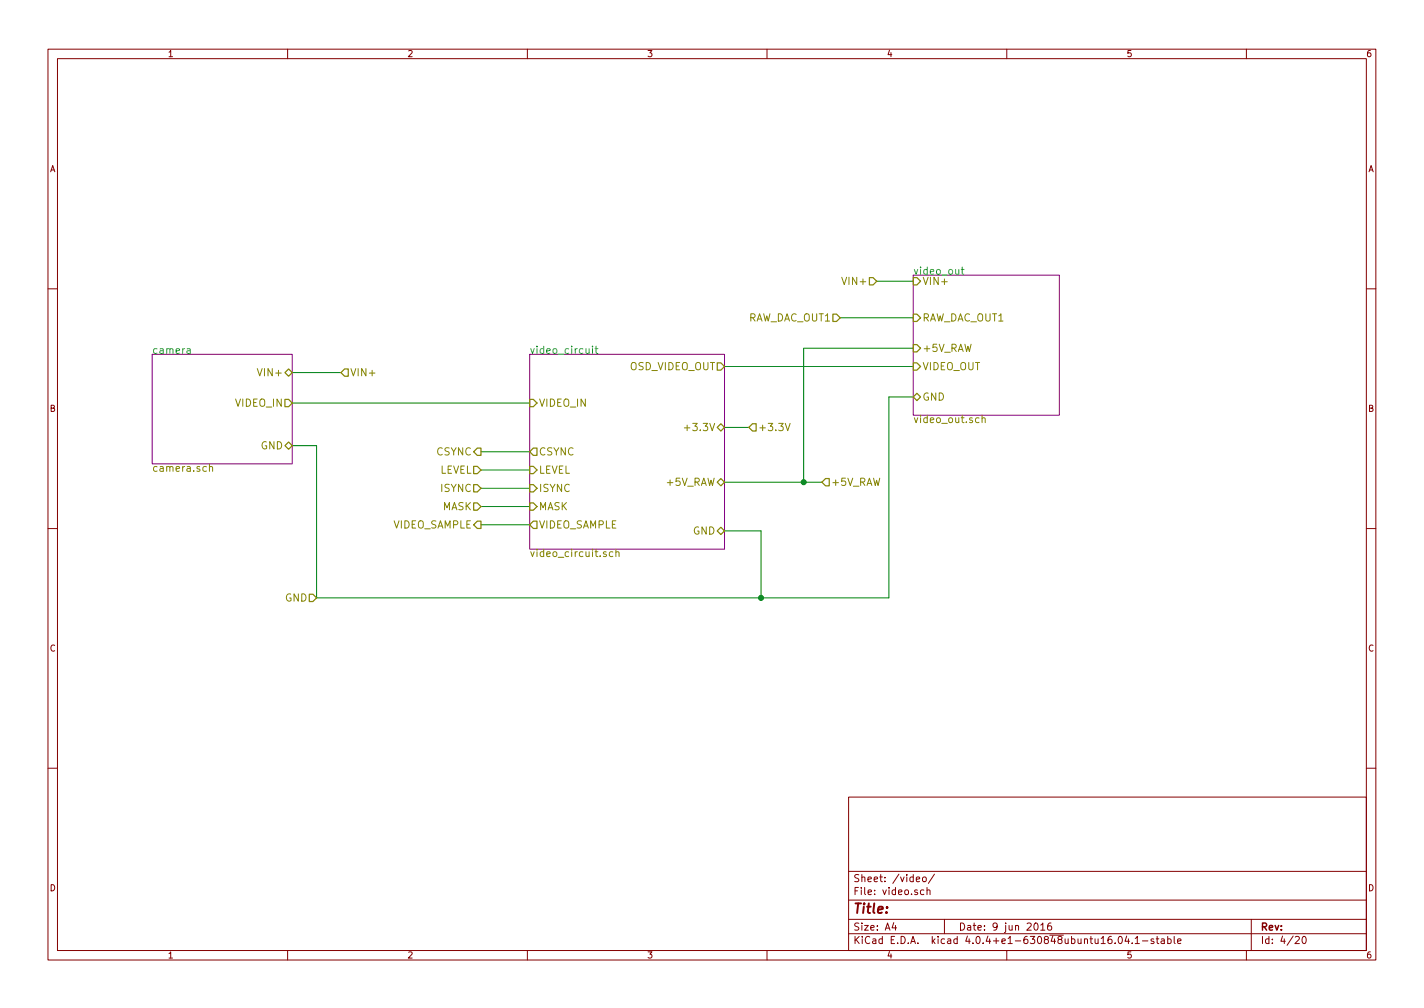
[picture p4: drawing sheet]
<svg xmlns="http://www.w3.org/2000/svg" width="297mm" height="210mm" viewBox="0 0 297 210" stroke-linecap="round" stroke-linejoin="round" font-family="sans-serif">
<g fill="none" stroke="#840000" stroke-width=".21">
<path d="M10 10.3h277v189.9h-277zM12 12.2h273v186.1h-273zM60 10.3v1.9M110 10.3v1.9M160 10.3v1.9M210 10.3v1.9M260 10.3v1.9M10 60.2h2M285 60.2h2M10 110.3h2M285 110.3h2M10 160.2h2"/>
<path d="M177 166.3h108v32h-108zM285 160.2h2M60 198.3v1.9M110 198.3v1.9M160 198.3v1.9M177 194.8h108M177 191.8h108M177 187.8h108M177 181.8h108M186.4 192.5l-.3 1h.9M186.8 193v1M191.1 183.4l.7-.1v-.3l-.4-.1-.3 .2 .1 .7h.6"/>
<path d="M192.5 183.1l.2-.2 .4 .2 .1 .5-.1 .2-.4 .1-.2-.1zM192.7 185.7l-.4-.1-.3 .3 .1 .6 .2 .1 .4-.1M193.4 185.7l.2-.1 .4 .1v.9M193.4 185.1v1.5M194.9 182.3l-1.3 2M197 191.8v3M210 198.3v1.9M215.9 192.6l.1-.1a.8 .8 0 0 1 .6 .8 .8 .8 0 0 1-.6 .7 .97 .97 0 0 1-.1-1.4zM217.1 193l.4-.5v1.5M217.1 194h.9M219.2 192.5l-.4 .1a1.11 1.11 0 0 0-.1 1.3l.4 .1 .2-.1 .1-.5-.3-.3-.4 .1-.2 .2M233.4 195.5l.2-.2a.8 .8 0 0 1 .5 .8 .8 .8 0 0 1-.5 .7l-.4-.5z"/>
<path d="M235 195.2l-.3 1.1h.9M235.4 195.8v1M236.2 196.7v.1M236.8 195.8l.4-.5v1.5M236.8 196.8h.9M238.3 196.3h1.1M240.7 195.9l-.4-.1-.2 .2 .1 .3 .5 .1v.3h-.6M241.2 195.8h.5M241.4 195.3v1.3l.3 .2M242.2 195.9h.6l.1 .9M242.9 196.2l-.5 .1-.2 .2 .2 .3 .5-.1M243.6 195.9l.4-.1 .3 .3-.1 .6h-.6"/>
<path d="M243.6 195.3v1.5M244.9 195.3v1.3l.2 .2M245.6 196.3l.8-.1-.1-.3-.4-.1-.3 .2 .1 .7h.6M260 198.3v1.9M261 191.8v6.5M270.2 195.5l.6-.2 .2 .5-.9 1h.9M271.8 195.5l.2-.2a.8 .8 0 0 1 .5 .8 .8 .8 0 0 1-.5 .7l-.4-.5z"/>
</g>
<g fill="none" stroke="#008400" stroke-width=".21">
<path d="M182.9 58.7h7.6M61 77.7h10.1M151.1 76.4h39.4M175.3 66.3h15.2M190.5 72.6h-22.9v28M61 84.1h49.5M100.3 94.2h10.2M100.3 98h10.2M151.1 89.1h5.1M190.5 82.8h-5.1v41.9h-119.4v-31.7h-5M100.3 109.5h10.2M100.3 101.8h10.2"/>
<path d="M100.3 105.7h10.2M151.1 110.7h7.6v14M151.1 100.6h20.3"/>
</g>
<g fill="#008400" stroke="#008400" stroke-width=".25">
<circle cx="158.8" cy="124.7" r=".51"/>
<circle cx="167.6" cy="100.6" r=".51"/>
</g>
<g fill="none" stroke="#848400" stroke-width=".25">
<path d="M181.4 57.9h.7l.8 .8-.8 .7h-.7zM190.5 57.9h.8l.7 .8-.7 .7h-.8zM59.4 77.7l.8-.7 .8 .7-.8 .8zM71.1 77.7l.8-.7h.7v1.5h-.7zM149.6 75.7h.8l.7 .7-.7 .8h-.8zM173.7 65.5h.8l.8 .8-.8 .8h-.8zM190.5 65.5h.8l.7 .8-.7 .8h-.8zM190.5 71.9h.8l.7 .7-.7 .8h-.8zM190.5 75.7h.8l.7 .7-.7 .8h-.8zM59.4 83.3h.8l.8 .8-.8 .7h-.8zM59.4 93l.8-.8 .8 .8-.8 .7zM98.8 97.3h.8l.7 .7-.7 .8h-.8z"/>
<path d="M99.6 93.5h.7v1.5h-.7l-.8-.8zM110.5 83.3h.8l.7 .8-.7 .7h-.8zM110.5 97.3h.8l.7 .7-.7 .8h-.8zM111.3 93.5h.7v1.5h-.7l-.8-.8zM150.4 88.4l.7 .7-.7 .8-.8-.8zM150.4 99.8l.7 .8-.7 .7-.8-.7zM157 88.4h.7v1.5h-.7l-.8-.8zM172.2 99.8h.8v1.5h-.8l-.8-.7zM190.5 82.8l.8-.8 .7 .8-.7 .8zM98.8 104.9h.8l.7 .8-.7 .7h-.8zM98.8 101.1h.8l.7 .7-.7 .8h-.8zM99.6 108.7h.7v1.5h-.7l-.8-.7z"/>
<path d="M110.5 101.1h.8l.7 .7-.7 .8h-.8zM110.5 104.9h.8l.7 .8-.7 .7h-.8zM111.3 108.7h.7v1.5h-.7l-.8-.7zM150.4 110l.7 .7-.7 .8-.8-.8zM64.5 123.9h.8l.7 .8-.7 .8h-.8z"/>
</g>
<path d="M43.7 97.5l.1-.1a.36 .36 0 0 1 .5 .1v.8M43.7 96.8v1.5M142.7 89.2h1.2M163.8 88.3l.5 1.5 .5-1.5M204.2 87.2l-.4-.1-.3 .3 .1 .7h.6M204.9 87.3v-.1a.36 .36 0 0 1 .6 .2v.8M204.9 86.6v1.6M127.8 115.2l-.4-.1-.3 .3 .2 .6h.5M128.5 115.2a.36 .36 0 0 1 .6 .1v.8M128.5 114.6v1.5" fill="none" stroke="#848400" stroke-width=".21"/>
<path d="M190.5 57.4h30.5v29.2h-30.5zM31.7 73.9h29.3v22.9h-29.3zM110.5 73.9h40.6v40.6h-40.6z" fill="none" stroke="#840084" stroke-width=".21"/>
<path d="M200.5 56.2h.6M200.7 55.7v1.3l.4 .2M39 72.8h.6l.1 .9M39.7 73.1l-.7 .1a.3 .3 0 0 0 .2 .5h.5M123.6 72.2v.2M123.6 72.7v1M124.1 72.7h.6M124.3 72.2v1.3l.4 .2" fill="none" stroke="#008484" stroke-width=".21"/>
<text font-size="2.8" fill="#840000" x="178" y="190.5">Title:</text>
<g font-size="2.1" fill="#848400">
<text x="176.2" y="59.4">VIN+</text>
<text x="192.4" y="59.4">VIN+</text>
<text x="155.7" y="67.1">RAW_DAC_OUT1</text>
<text x="192.4" y="67.1">RAW_DAC_OUT1</text>
<text x="131.2" y="77.2">OSD_VIDEO_OUT</text>
<text x="192.4" y="73.4">+5V_RAW</text>
<text x="192.4" y="77.2">VIDEO_OUT</text>
<text x="54.3" y="78.5">VIN+</text>
<text x="73.1" y="78.5">VIN+</text>
<text x="192.4" y="83.6">GND</text>
<text x="49.1" y="84.8">VIDEO_IN</text>
<text x="112.4" y="84.8">VIDEO_IN</text>
<text x="143.6" y="89.9">+3.3V</text>
<text x="158.1" y="89.9">+3.3V</text>
<text x="190.5" y="88.2">video_out.sch</text>
<text x="54.3" y="93.7">GND</text>
<text x="91" y="95">CSYNC</text>
<text x="112.4" y="95">CSYNC</text>
<text x="31.7" y="98.4">camera.sch</text>
<text x="91.6" y="98.8">LEVEL</text>
<text x="112.4" y="98.8">LEVEL</text>
<text x="139.1" y="101.3">+5V_RAW</text>
<text x="173.4" y="101.3">+5V_RAW</text>
<text x="91.9" y="102.6">ISYNC</text>
<text x="92.2" y="106.4">MASK</text>
<text x="112.4" y="102.6">ISYNC</text>
<text x="112.4" y="106.4">MASK</text>
<text x="81.8" y="110.2">VIDEO_SAMPLE</text>
<text x="112.4" y="110.2">VIDEO_SAMPLE</text>
<text x="144.5" y="111.5">GND</text>
<text x="110.5" y="116.2">video_circuit.sch</text>
<text x="59.4" y="125.5">GND</text>
</g>
<g font-size="2.1" fill="#008484">
<text x="190.5" y="57.3">video_out</text>
<text x="31.7" y="73.8">camera</text>
<text x="110.5" y="73.8">video_circuit</text>
</g>
<g font-size="2.1" fill="#840000">
<text x="178" y="184">Sheet: /video/</text>
<text x="178" y="186.7">File: video.sch</text>
<text x="178" y="196.9">KiCad E.D.A. kicad 4.0.4+e1-630848ubuntu16.04.1-stable</text>
<text x="178" y="194.1">Size: A4</text>
<text x="200" y="194.1">Date: 9 jun 2016</text>
<text x="263" y="194.1">Rev:</text>
<text x="263" y="196.9">Id: 4/20</text>
</g>
<g font-size="1.8" fill="#840000">
<text x="35" y="11.9">1</text>
<text x="85" y="11.9">2</text>
<text x="135" y="11.9">3</text>
<text x="185" y="11.9">4</text>
<text x="235" y="11.9">5</text>
<text x="285" y="11.9">6</text>
<text x="10.4" y="35.9">A</text>
<text x="285.4" y="35.9">A</text>
<text x="10.4" y="85.9">B</text>
<text x="285.4" y="85.9">B</text>
<text x="10.4" y="135.9">C</text>
<text x="285.4" y="135.9">C</text>
<text x="10.4" y="185.9">D</text>
<text x="285.4" y="185.9">D</text>
<text x="35" y="199.9">1</text>
<text x="85" y="199.9">2</text>
<text x="135" y="199.9">3</text>
<text x="185" y="199.9">4</text>
<text x="235" y="199.9">5</text>
<text x="285" y="199.9">6</text>
</g>
</svg>
